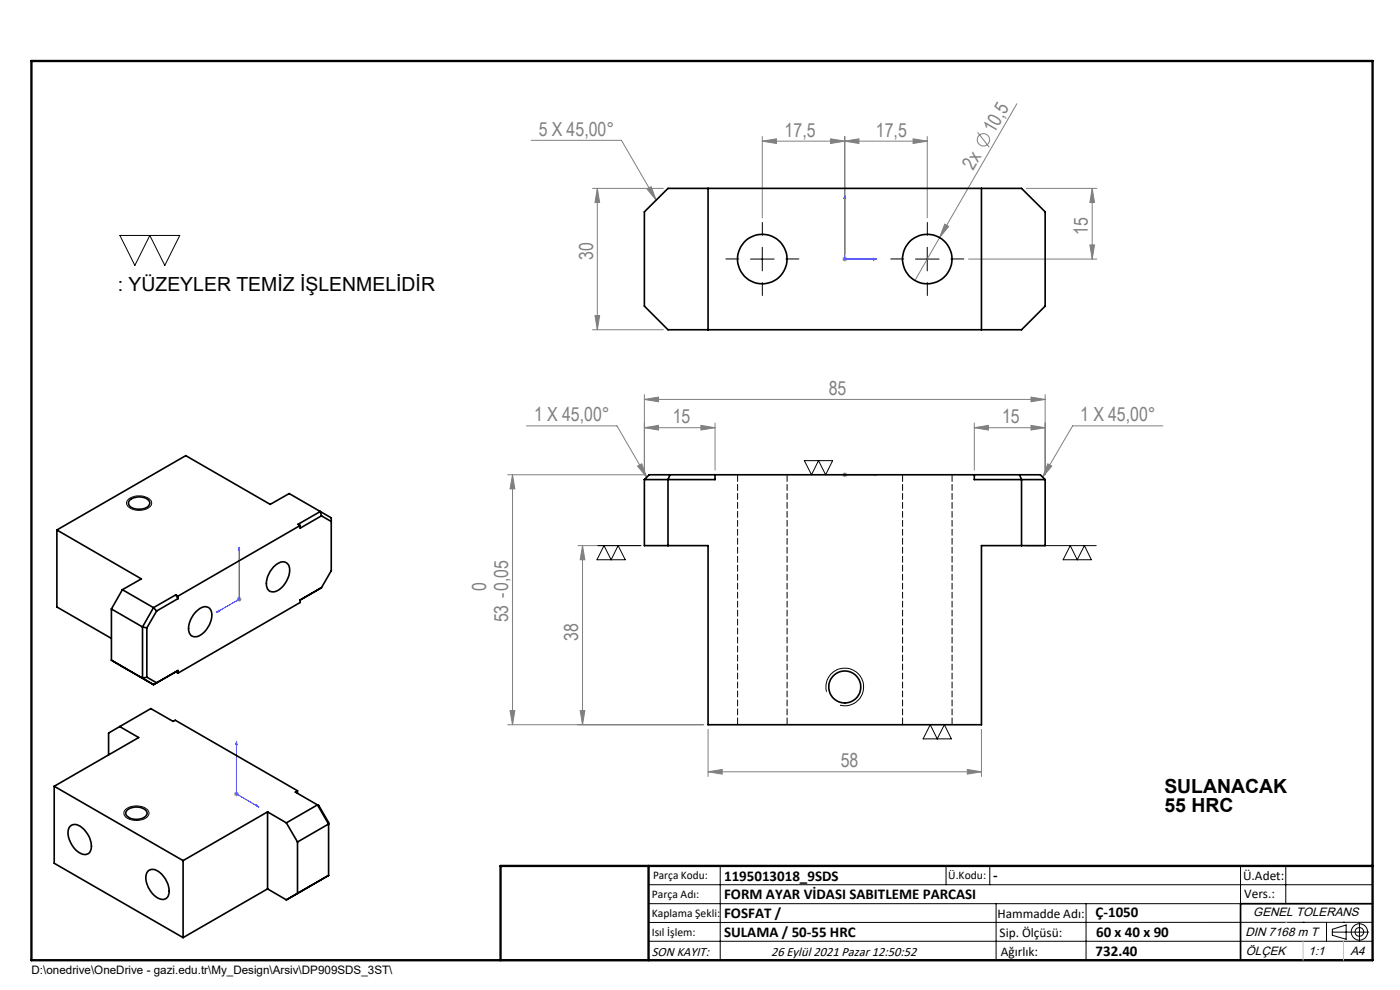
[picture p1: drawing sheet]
<svg xmlns="http://www.w3.org/2000/svg" width="297mm" height="210mm" viewBox="0 0 297 210" stroke-linecap="round" stroke-linejoin="round" font-family="sans-serif">
<g fill="none" stroke="#808080" stroke-width=".21">
<path d="M112.7 29.8h19.1l7.4 12.7M125.7 40h15M126.7 40v29.9M126.7 40l.5 3h-1zM161.7 29.9l3-.5v1zM161.7 29v17.2M161.7 29.9h35M176.2 29.4l3 .5-3 .5zM179.2 29.9l3-.5v1zM179.2 29v25M193.7 29.4l3 .5-3 .5zM196.7 29v17.2"/>
<path d="M207.4 28.1l2.5 3.1M215.7 22l-16.4 28.4M217.7 40h15M231.7 40v15M231.7 40l.5 3h-1zM137.3 40.1l.8-.5 1.1 2.9zM178.7 55h1M178.9 54.6l.7 .7M179.2 54.5v.9M179.6 54.6l-.7 .7M199.3 50.4l-5.2 9.1M200.4 47.5l.9 .5-2 2.4z"/>
<path d="M205.5 55h27.2M231.2 52h1l-.5 3zM125.7 69.9h15M126.2 66.9h1l-.5 3zM111.7 90.3h19.2l6.3 10.9M135.3 98.9l.8-.5 1.1 2.8zM136.7 84.7l3-.5v1zM136.7 90.7l3-.5v1zM136.7 83.7v17h-29M136.7 84.7h85M136.7 90.7h15M148.7 90.2l3 .5-3 .5z"/>
<path d="M151.7 89.7v10M206.7 90.7l3-.5v1zM206.7 90.7h15M206.7 89.7v10M218.7 84.2l3 .5-3 .5zM218.7 90.2l3 .5-3 .5zM221.7 83.7v17M222.3 98.4l.8 .5-1.9 2.3zM246.7 90.3h-19.2l-6.3 10.9M108.7 100.7v53M108.7 100.7l.5 3h-1zM122.6 115.7h13.1"/>
<path d="M123.6 115.7v38M123.6 115.7l.5 3h-1zM178.7 100.7h1M178.9 100.4l.7 .7M179.2 100.2v1M179.6 100.4l-.7 .7M50.2 127.1h1M50.4 126.8l.7 .7M50.7 126.6v1M51.1 126.8l-.7 .7M107.7 153.7h41.5M108.2 150.7h1l-.5 3z"/>
<path d="M123.1 150.7h1l-.5 3zM150.2 154.7v10M208.2 154.7v10M49.6 168.4h1.1M49.8 168.1l.7 .7M50.2 167.9v1M50.5 168.1l-.7 .7M150.2 163.7l3-.5v1zM150.2 163.7h58M205.2 163.2l3 .5-3 .5z"/>
<circle cx="208.6" cy="29.7" r="1.3"/>
</g>
<g fill="none" stroke="#000" stroke-width=".21">
<path d="M25.4 49.9h12.7l-3.1 6.4-3.2-6.4-3.2 6.4zM159.2 55h5M161.7 52.4v5.1M194.2 55h5M196.7 52.4v5.1M170.6 97.7h6l-1.4 3-1.6-3-1.4 3zM27.3 105.8a3.6 3.6 0 0 1 4.8 .5 1.5 1.5 0 0 1-1.5 1.8 3.3 3.3 0 0 1-3.7-1.1v-.5zM126.8 115.7h9.2M128.1 115.7l1.5 3 1.5-3 1.5 3h-6zM217.7 115.7h14.9M227 115.7l1.5 3 1.5-3 1.5 3h-6zM175.3 146.7a4 4 0 0 1 3.5-5 4 4 0 0 1 4.4 4.3 4 4 0 0 1-5 3.6"/>
<path d="M197.3 153.7l1.5 3 1.5-3 1.5 3h-6zM26.6 171.7a3.5 3.5 0 0 1 4.9 .4 1.44 1.44 0 0 1-1.4 1.8 3.4 3.4 0 0 1-3.7-1l-.1-.5zM137.6 187.7h153.6M137.6 191.7h153.6M137.6 199.7h153.6M152.8 183.7v20M200.7 183.7v4M210 183.7v4M211.3 191.7v12M230.4 191.7v12M263.2 183.7v20M272.8 183.7v8"/>
<path d="M276.4 195.6h.1M281.4 195.6v4.1M282.6 197.7h7.8M282.6 197.1l3-.9v3l-3-.8zM285 195.6h.1M288.4 195.8v3.8M291.2 195.6l-153.6 .1"/>
<circle cx="288.4" cy="197.7" r="1.74"/>
<circle cx="288.4" cy="197.7" r=".93"/>
</g>
<g fill="none" stroke="#00f" stroke-width=".21">
<path d="M179.2 41.4v13.6h6.8M179.2 41.4l.2 .7h-.4zM185.3 54.8l.7 .2-.7 .1zM50.7 116.1v11l-4.8 2.8M50.7 116.1l.1 .4-.2 .2zM179 100.7h.4zM179.2 100.7h.1M179.2 100.7h6.8M186 100.7h-.7h.7M45.9 129.9l.5-.4v.2zM50.2 157.4l.1 .6-.3-.1zM50.2 157.4v11l4.7 2.8"/>
<path d="M54.5 170.8l.4 .4-.4-.1z"/>
</g>
<path d="M156.7 54.9h-2.7M161.7 49.9v-2.7M161.7 59.9v2.8M166.7 54.9h2.8M191.7 54.9h-2.7M196.7 49.9v-2.7M196.7 59.9v2.8M201.7 54.9h2.8" fill="none" stroke="#000" stroke-width=".21" stroke-dasharray="15.2 1.3 1.3 1.3"/>
<path d="M291.2 191.7h-28v12M106.2 203.7h185" fill="none" stroke="#000" stroke-width=".35"/>
<path d="M6.7 12.9h284.5v190.8h-284.5zM137.6 183.7v20M291.2 183.7h-185v20" fill="none" stroke="#000" stroke-width=".5"/>
<path d="M272.8 195.6h.1M276.4 199.7v4M285 199.7v4" fill="none" stroke="#c0c0c0" stroke-width=".21"/>
<g fill="#00f">
<path d="M185.3 54.8l.7 .2-.7 .1zM179.2 41.4l.2 .7h-.4z"/>
<path d="M54.5 170.8l.4 .4-.4-.1zM50.2 157.4l.1 .6-.3-.1zM45.9 129.9l.5-.2v-.2zM50.7 116.1l-.1 .6 .2-.2z"/>
<path d="M185.3 100.7h.7zM179 100.7h.4z"/>
</g>
<g fill="#808080">
<path d="M200.4 47.5l.9 .5-2 2.4z"/>
<path d="M205.2 163.2l3 .5-3 .5zM150.2 163.7l3-.5v1z"/>
<path d="M137.3 40.1l.8-.5 1.1 2.9zM161.7 29.9l3-.5v1zM176.2 29.4l3 .5-3 .5zM179.2 29.9l3-.5v1zM193.7 29.4l3 .5-3 .5zM136.7 84.7l3-.5v1zM218.7 84.2l3 .5-3 .5zM136.7 90.7l3-.5v1zM148.7 90.2l3 .5-3 .5zM206.7 90.7l3-.5v1zM218.7 90.2l3 .5-3 .5zM135.3 98.9l.8-.5 1.1 2.8zM222.3 98.4l.8 .5-1.9 2.3z"/>
<path d="M108.2 150.7h1l-.5 3zM108.7 100.7l.5 3h-1zM123.1 150.7h1l-.5 3zM123.6 115.7l.5 3h-1z"/>
<path d="M126.7 40l.5 3h-1zM126.2 66.9h1l-.5 3zM231.7 40l.5 3h-1zM231.2 52h1l-.5 3z"/>
</g>
<g fill="none" stroke="#000" stroke-width=".35">
<path d="M150.2 40v29.9M208.2 40v29.9M136.7 44.9l5-4.9h75l5 4.9v20l-5 5h-75l-5-5zM12.1 112.4l27.3-15.7 17.9 10.3 4-2.3 9 5.1v11.3l-2.1 3.6M12.1 112.4l17.9 10.4-4 2.3M12.1 112.4v16.4l11.5 6.6M27.5 106.1a3.1 3.1 0 0 1 4.2 .2 1.24 1.24 0 0 1-1.3 1.6 2.57 2.57 0 0 1-3.1-1.1zM63.7 111.5l-26 15M68.2 109.4l-4.5 2.6v-.5M68.2 109.4l2.1 1.2M68.2 109.4l-.3-.9-4.7 2.7 .5 .3M136.7 101.7v14h13.5v38h58v-38h13.5v-14"/>
<path d="M136.7 101.7l1-1h83l1 1M142.1 100.7l-.4 1v14M151.7 100.7v1h-15M206.7 100.7v1h15M216.3 100.7l.4 1v14M23.6 129.2l6.6 3.8M23.6 129.2v10.8M26 125.1l-2.4 4.1M26 125.1l6.6 3.8M30.2 133l1 .2M30.2 133v10.9M31.2 133.2v10.4"/>
<path d="M32.6 128.9l-2.4 4.1M32.6 128.9l.6 .7M33.2 129.6l-2 3.6M37.3 126.2l-4.7 2.7M37.3 126.2l.4 .8M37.3 126.2l.4 .3M37.7 126.5v.5M37.7 127l-4.5 2.6M41.6 129.8a2.13 2.13 0 0 1 2.8-.8 3.3 3.3 0 0 1-.2 3.8 3.4 3.4 0 0 1-3.2 2.2 2.23 2.23 0 0 1-.7-3.1l.7-1.5zM58 120.3a2.15 2.15 0 0 1 2.9-.8 3.2 3.2 0 0 1-.2 3.8 3.4 3.4 0 0 1-3.2 2.2 1.85 1.85 0 0 1-.9-2.4 6.2 6.2 0 0 1 1.4-2.8zM68.2 124.7l-4.5 2.6v.5l-26 15M68.2 124.7l-.3 .1"/>
<path d="M23.6 140l6.6 3.9M23.6 140l9 5.2M25.4 154.1l4 2.3-17.9 10.4M30.2 143.9l2.4 1.3M31.2 143.6l2 1.2M31.2 143.6l-1 .3M37.3 142.5l-4.7 2.7M37.3 142.5l.4 .3M37.7 142.2v.6M37.7 142.2l-5.1 3M37.7 142.2l-.4 .3M11.5 166.8l27.3 15.8"/>
<path d="M11.5 166.8v16.3l27.3 15.8M14.8 175.4a1.83 1.83 0 0 1 2.8 .3 4.7 4.7 0 0 1 1.5 4.9 1.57 1.57 0 0 1-2.4 .2 5 5 0 0 1-2.1-5.2zM23 160.1v-4.6l9-5.2 4.7 2.7 .5-.2 25.9 14.9M27 171.8a3.1 3.1 0 0 1 4.1 .3 1.28 1.28 0 0 1-1.3 1.6 2.5 2.5 0 0 1-3.1-1.1zM56.8 172.2l3.9 2.3M56.8 172.2l-18 10.4M56.8 172.2v16.4M60.7 174.5l2.4 4.1M63.1 167.7l-.4 .3 4.6 2.7M63.1 167.7v.6M63.1 178.6v10.9M67.3 170.7l-6.6 3.8"/>
<path d="M67.3 170.7l.3 .2 2.1 3.6v11.2l-9 5.2-3.9-2.3M67.3 170.7l2.4 4.1-6.6 3.8M31.4 184.7a1.93 1.93 0 0 1 2.7 .5 4.7 4.7 0 0 1 1.5 5 1.57 1.57 0 0 1-2.4 .1 5 5 0 0 1-2-5.2zM38.8 182.6v16.3M56.8 188.6l-18 10.3"/>
<circle cx="161.7" cy="55" r="5.3"/>
<circle cx="196.7" cy="55" r="5.2"/>
<circle cx="179.2" cy="145.7" r="3.4"/>
</g>
<path d="M156.5 100.7v53M191.5 100.7v53M167 153.7v-53M202 153.7v-53" fill="none" stroke="#000" stroke-width=".21" stroke-dasharray="1.3 .6" stroke-dashoffset="-.1"/>
<g font-size="4.1" fill="#808080">
<text x="114.3" y="28.8">5 X 45,00°</text>
<text x="166.5" y="29">17,5</text>
<text x="185.8" y="29">17,5</text>
<text x="210.9" y="28.5" transform="rotate(-60 210.9 28.5)">10,5</text>
<text x="206.5" y="36.2" transform="rotate(-60 206.5 36.2)">2x</text>
<text x="230.8" y="49.8" transform="rotate(-90 230.8 49.8)">15</text>
<text x="125.8" y="55.2" transform="rotate(-90 125.8 55.2)">30</text>
<text x="175.8" y="83.8">85</text>
<text x="113.3" y="89.4">1 X 45,00°</text>
<text x="142.7" y="89.8">15</text>
<text x="212.6" y="89.8">15</text>
<text x="229.1" y="89.4">1 X 45,00°</text>
<text x="103.2" y="125.4" transform="rotate(-90 103.2 125.4)">0</text>
<text x="107.8" y="132" transform="rotate(-90 107.8 132)">53 -0,05</text>
<text x="122.7" y="136" transform="rotate(-90 122.7 136)">38</text>
<text x="178.3" y="162.8">58</text>
</g>
<g font-size="4.1">
<text x="25" y="61.7">: YÜZEYLER TEMİZ İŞLENMELİDİR</text>
<text x="247" y="168.3">SULANACAK</text>
<text x="247" y="172.3">55 HRC</text>
</g>
<g font-size="3.2">
<text x="153.6" y="186.8">1195013018_9SDS</text>
<text x="153.6" y="190.8">FORM AYAR VİDASI SABITLEME PARCASI</text>
<text x="210.7" y="186.6">-</text>
<text x="153.6" y="194.8">FOSFAT /</text>
<text x="232.4" y="194.5">Ç-1050</text>
<text x="153.6" y="198.8">SULAMA / 50-55 HRC</text>
<text x="232.4" y="202.8">732.40</text>
<text x="232.5" y="198.8">60 x 40 x 90</text>
</g>
<g font-size="2.8">
<text x="263.7" y="186.7">Ü.Adet:</text>
<text x="263.9" y="190.5">Vers.:</text>
<text x="211.6" y="194.8">Hammadde Adı:</text>
<text x="138.3" y="202.8">SON KAYIT:</text>
<text x="163.6" y="202.8">26 Eylül 2021 Pazar 12:50:52</text>
<text x="212.1" y="198.7">Sip. Ölçüsü:</text>
<text x="212.3" y="202.7">Ağırlık:</text>
</g>
<g font-size="2.6">
<text x="265.9" y="194.4">GENEL TOLERANS</text>
<text x="264.2" y="198.5">DIN 7168 m T</text>
<text x="264.3" y="202.6">ÖLÇEK</text>
<text x="277.6" y="202.6">1:1</text>
<text x="286.5" y="202.6">A4</text>
</g>
<g font-size="2.5">
<text x="138.3" y="190.5">Parça Adı:</text>
<text x="138.5" y="186.5">Parça Kodu:</text>
<text x="201.2" y="186.5">Ü.Kodu:</text>
<text x="138.3" y="194.5">Kaplama Şekli:</text>
<text x="138.3" y="198.6">Isıl İşlem:</text>
<text x="6.7" y="206.7">D:\onedrive\OneDrive - gazi.edu.tr\My_Design\Arsiv\DP909SDS_3ST\</text>
</g>
</svg>
